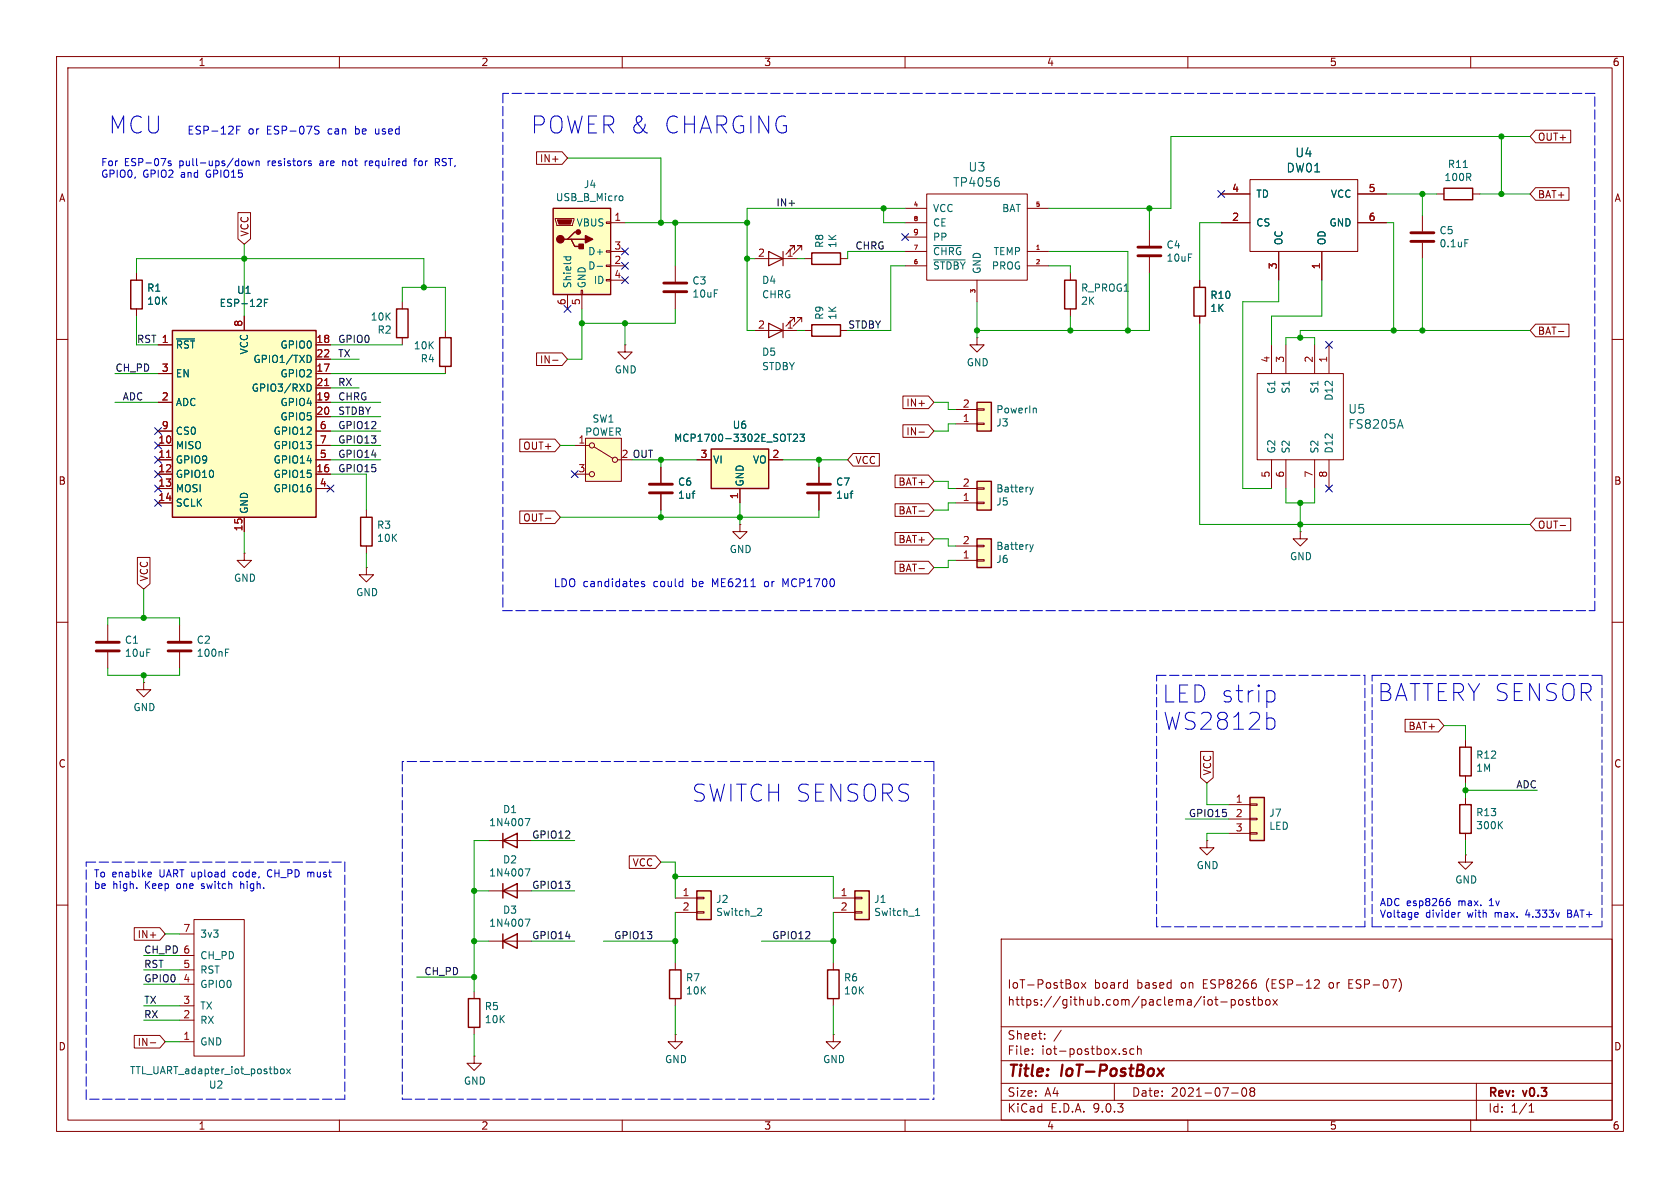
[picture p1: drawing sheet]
EESchema Schematic File Version 4
EELAYER 30 0
EELAYER END
$Descr A4 11693 8268
encoding utf-8
Sheet 1 1
Title "IoT-PostBox"
Date "2021-07-08"
Rev "v0.3"
Comp ""
Comment1 "https://github.com/paclema/iot-postbox"
Comment2 "IoT-PostBox board based on ESP8266 (ESP-12 or ESP-07)"
Comment3 ""
Comment4 ""
$EndDescr
Wire Wire Line
	1100 2600 800  2600
$Comp
L power:GND #PWR03
U 1 1
P 1700 3850
F 0 "#PWR03" H 1700 3600 50  0001 C CNN
F 1 "GND" H 1705 3677 50  0000 C CNN
F 2 "" H 1700 3850 50  0001 C CNN
F 3 "" H 1700 3850 50  0001 C CNN
	1    1700 3850
	1    0    0    -1  
$EndComp
$Comp
L Device:R R1
U 1 1
P 950 2050
F 0 "R1" H 1020 2096 50  0000 L CNN
F 1 "10K" H 1020 2005 50  0000 L CNN
F 2 "Resistor_SMD:R_0805_2012Metric" V 880 2050 50  0001 C CNN
F 3 "~" H 950 2050 50  0001 C CNN
	1    950  2050
	1    0    0    -1  
$EndComp
Wire Wire Line
	1700 3700 1700 3850
Wire Wire Line
	1100 2400 950  2400
Wire Wire Line
	950  2400 950  2200
Wire Wire Line
	950  1900 950  1800
Text Label 800  2600 0    50   ~ 0
CH_PD
Text Label 2950 6800 0    50   ~ 0
CH_PD
$Comp
L Device:R R5
U 1 1
P 3300 7050
F 0 "R5" H 3370 7096 50  0000 L CNN
F 1 "10K" H 3370 7005 50  0000 L CNN
F 2 "Resistor_SMD:R_0805_2012Metric" V 3230 7050 50  0001 C CNN
F 3 "~" H 3300 7050 50  0001 C CNN
	1    3300 7050
	1    0    0    -1  
$EndComp
Wire Wire Line
	2900 6800 3300 6800
Wire Wire Line
	3300 6800 3300 6900
$Comp
L power:GND #PWR08
U 1 1
P 3300 7350
F 0 "#PWR08" H 3300 7100 50  0001 C CNN
F 1 "GND" H 3305 7177 50  0000 C CNN
F 2 "" H 3300 7350 50  0001 C CNN
F 3 "" H 3300 7350 50  0001 C CNN
	1    3300 7350
	1    0    0    -1  
$EndComp
Wire Wire Line
	3300 7350 3300 7200
Wire Wire Line
	2300 3300 2550 3300
Wire Wire Line
	2550 3300 2550 3550
$Comp
L Device:R R3
U 1 1
P 2550 3700
F 0 "R3" H 2620 3746 50  0000 L CNN
F 1 "10K" H 2620 3655 50  0000 L CNN
F 2 "Resistor_SMD:R_0805_2012Metric" V 2480 3700 50  0001 C CNN
F 3 "~" H 2550 3700 50  0001 C CNN
	1    2550 3700
	1    0    0    -1  
$EndComp
$Comp
L power:GND #PWR04
U 1 1
P 2550 3950
F 0 "#PWR04" H 2550 3700 50  0001 C CNN
F 1 "GND" H 2555 3777 50  0000 C CNN
F 2 "" H 2550 3950 50  0001 C CNN
F 3 "" H 2550 3950 50  0001 C CNN
	1    2550 3950
	1    0    0    -1  
$EndComp
Wire Wire Line
	2550 3950 2550 3850
Text Label 2350 3000 0    50   ~ 0
GPIO12
Text Label 2350 3200 0    50   ~ 0
GPIO14
Wire Wire Line
	2300 3000 2650 3000
Wire Wire Line
	2300 3100 2650 3100
Wire Wire Line
	2300 3200 2650 3200
Text Label 2350 3100 0    50   ~ 0
GPIO13
$Comp
L Device:D D2
U 1 1
P 3550 6200
F 0 "D2" H 3550 6417 50  0000 C CNN
F 1 "1N4007" H 3550 6326 50  0000 C CNN
F 2 "Diode_SMD:D_SOD-123" H 3550 6200 50  0001 C CNN
F 3 "~" H 3550 6200 50  0001 C CNN
	1    3550 6200
	1    0    0    -1  
$EndComp
$Comp
L Device:D D3
U 1 1
P 3550 6550
F 0 "D3" H 3550 6767 50  0000 C CNN
F 1 "1N4007" H 3550 6676 50  0000 C CNN
F 2 "Diode_SMD:D_SOD-123" H 3550 6550 50  0001 C CNN
F 3 "~" H 3550 6550 50  0001 C CNN
	1    3550 6550
	1    0    0    -1  
$EndComp
$Comp
L Device:D D1
U 1 1
P 3550 5850
F 0 "D1" H 3550 6067 50  0000 C CNN
F 1 "1N4007" H 3550 5976 50  0000 C CNN
F 2 "Diode_SMD:D_SOD-123" H 3550 5850 50  0001 C CNN
F 3 "~" H 3550 5850 50  0001 C CNN
	1    3550 5850
	1    0    0    -1  
$EndComp
Wire Wire Line
	3700 6200 4000 6200
Text Label 3700 5850 0    50   ~ 0
GPIO12
Wire Wire Line
	3700 6550 4000 6550
Wire Wire Line
	3700 5850 4000 5850
Text Label 3700 6200 0    50   ~ 0
GPIO13
Text Label 3700 6550 0    50   ~ 0
GPIO14
Wire Wire Line
	3300 6800 3300 6550
Wire Wire Line
	3300 6200 3400 6200
Connection ~ 3300 6800
Wire Wire Line
	3400 6550 3300 6550
Connection ~ 3300 6550
Wire Wire Line
	3300 5850 3400 5850
Wire Wire Line
	3300 5850 3300 6200
Connection ~ 3300 6200
Wire Wire Line
	3300 6200 3300 6550
Wire Wire Line
	4700 6350 4700 6550
Wire Wire Line
	4200 6550 4700 6550
$Comp
L Device:R R7
U 1 1
P 4700 6850
F 0 "R7" H 4770 6896 50  0000 L CNN
F 1 "10K" H 4770 6805 50  0000 L CNN
F 2 "Resistor_SMD:R_0805_2012Metric" V 4630 6850 50  0001 C CNN
F 3 "~" H 4700 6850 50  0001 C CNN
	1    4700 6850
	1    0    0    -1  
$EndComp
Wire Wire Line
	4700 6700 4700 6550
Connection ~ 4700 6550
$Comp
L power:GND #PWR010
U 1 1
P 4700 7200
F 0 "#PWR010" H 4700 6950 50  0001 C CNN
F 1 "GND" H 4705 7027 50  0000 C CNN
F 2 "" H 4700 7200 50  0001 C CNN
F 3 "" H 4700 7200 50  0001 C CNN
	1    4700 7200
	1    0    0    -1  
$EndComp
Wire Wire Line
	5800 6350 5800 6550
Wire Wire Line
	5300 6550 5800 6550
Text Label 5650 6550 2    50   ~ 0
GPIO12
$Comp
L Device:R R6
U 1 1
P 5800 6850
F 0 "R6" H 5870 6896 50  0000 L CNN
F 1 "10K" H 5870 6805 50  0000 L CNN
F 2 "Resistor_SMD:R_0805_2012Metric" V 5730 6850 50  0001 C CNN
F 3 "~" H 5800 6850 50  0001 C CNN
	1    5800 6850
	1    0    0    -1  
$EndComp
Wire Wire Line
	5800 6700 5800 6550
Connection ~ 5800 6550
$Comp
L power:GND #PWR012
U 1 1
P 5800 7200
F 0 "#PWR012" H 5800 6950 50  0001 C CNN
F 1 "GND" H 5805 7027 50  0000 C CNN
F 2 "" H 5800 7200 50  0001 C CNN
F 3 "" H 5800 7200 50  0001 C CNN
	1    5800 7200
	1    0    0    -1  
$EndComp
Wire Wire Line
	5800 7000 5800 7200
$Comp
L Device:R R2
U 1 1
P 2800 2250
F 0 "R2" H 2870 2296 50  0000 L CNN
F 1 "10K" H 2870 2205 50  0000 L CNN
F 2 "Resistor_SMD:R_0805_2012Metric" V 2730 2250 50  0001 C CNN
F 3 "~" H 2800 2250 50  0001 C CNN
	1    2800 2250
	-1   0    0    1   
$EndComp
$Comp
L Device:R R4
U 1 1
P 3100 2450
F 0 "R4" H 3170 2496 50  0000 L CNN
F 1 "10K" H 3170 2405 50  0000 L CNN
F 2 "Resistor_SMD:R_0805_2012Metric" V 3030 2450 50  0001 C CNN
F 3 "~" H 3100 2450 50  0001 C CNN
	1    3100 2450
	-1   0    0    1   
$EndComp
Wire Wire Line
	2800 2100 2800 2000
Wire Wire Line
	3100 2000 3100 2300
Wire Wire Line
	2800 2000 2950 2000
Wire Wire Line
	2950 1800 2950 2000
Connection ~ 2950 2000
Wire Wire Line
	2950 2000 3100 2000
Wire Wire Line
	5800 6100 5800 6250
$Comp
L Device:C C2
U 1 1
P 1250 4500
F 0 "C2" H 1365 4546 50  0000 L CNN
F 1 "100nF" H 1365 4455 50  0000 L CNN
F 2 "Capacitor_SMD:C_0805_2012Metric" H 1288 4350 50  0001 C CNN
F 3 "~" H 1250 4500 50  0001 C CNN
	1    1250 4500
	1    0    0    -1  
$EndComp
Wire Wire Line
	1250 4350 1250 4300
Wire Wire Line
	1250 4700 1250 4650
$Comp
L power:GND #PWR07
U 1 1
P 1000 4750
F 0 "#PWR07" H 1000 4500 50  0001 C CNN
F 1 "GND" H 1005 4577 50  0000 C CNN
F 2 "" H 1000 4750 50  0001 C CNN
F 3 "" H 1000 4750 50  0001 C CNN
	1    1000 4750
	1    0    0    -1  
$EndComp
Wire Wire Line
	1000 4750 1000 4700
Wire Wire Line
	750  4650 750  4700
Wire Wire Line
	750  4350 750  4300
$Comp
L Device:C C1
U 1 1
P 750 4500
F 0 "C1" H 865 4546 50  0000 L CNN
F 1 "10uF" H 865 4455 50  0000 L CNN
F 2 "Capacitor_SMD:C_0805_2012Metric" H 788 4350 50  0001 C CNN
F 3 "~" H 750 4500 50  0001 C CNN
	1    750  4500
	1    0    0    -1  
$EndComp
Wire Wire Line
	750  4700 1000 4700
Wire Wire Line
	1000 4700 1250 4700
Connection ~ 1000 4700
NoConn ~ 2300 3400
NoConn ~ 1100 3000
NoConn ~ 1100 3100
NoConn ~ 1100 3200
NoConn ~ 1100 3300
NoConn ~ 1100 3400
NoConn ~ 1100 3500
Wire Wire Line
	4700 7200 4700 7000
Wire Wire Line
	1250 6750 1000 6750
Wire Wire Line
	1250 7000 1000 7000
Wire Wire Line
	1250 7100 1000 7100
Wire Wire Line
	1250 6850 1000 6850
Text Label 950  2400 0    50   ~ 0
RST
Text Label 1000 6750 0    50   ~ 0
RST
$Comp
L RF_Module:ESP-12F U1
U 1 1
P 1700 3000
F 0 "U1" H 1700 3981 50  0000 C CNN
F 1 "ESP-12F" H 1700 3890 50  0000 C CNN
F 2 "RF_Module:ESP-12E" H 1700 3000 50  0001 C CNN
F 3 "http://wiki.ai-thinker.com/_media/esp8266/esp8266_series_modules_user_manual_v1.1.pdf" H 1350 3100 50  0001 C CNN
	1    1700 3000
	1    0    0    -1  
$EndComp
Wire Wire Line
	2300 2500 2500 2500
Wire Wire Line
	2300 2700 2500 2700
Text Label 2350 2500 0    50   ~ 0
TX
Text Label 2350 2700 0    50   ~ 0
RX
Text Label 1000 7100 0    50   ~ 0
RX
Text Label 1000 7000 0    50   ~ 0
TX
Text Label 2350 2400 0    50   ~ 0
GPIO0
Wire Wire Line
	2300 2400 2800 2400
Wire Wire Line
	2300 2600 3100 2600
Text Label 1000 6850 0    50   ~ 0
GPIO0
Text Notes 650  6200 0    50   ~ 0
To enablke UART upload code, CH_PD must \nbe high. Keep one switch high.\n
Wire Notes Line
	600  6000 2400 6000
$Comp
L charger_stepup-cache:TP4056 U3
U 1 1
P 6800 1700
F 0 "U3" H 6800 2237 60  0000 C CNN
F 1 "TP4056" H 6800 2131 60  0000 C CNN
F 2 "lib:TP4056_SOP-8-PP" H 6800 1700 60  0001 C CNN
F 3 "" H 6800 1700 60  0000 C CNN
	1    6800 1700
	1    0    0    -1  
$EndComp
$Comp
L Connector:USB_B_Micro J4
U 1 1
P 4050 1750
F 0 "J4" H 4107 2217 50  0000 C CNN
F 1 "USB_B_Micro" H 4107 2126 50  0000 C CNN
F 2 "Connector_USB:USB_Micro-B_Amphenol_10118194_Horizontal" H 4200 1700 50  0001 C CNN
F 3 "~" H 4200 1700 50  0001 C CNN
	1    4050 1750
	1    0    0    -1  
$EndComp
$Comp
L charger_stepup-cache:R R9
U 1 1
P 5750 2300
F 0 "R9" H 5820 2346 50  0000 L CNN
F 1 "1K" H 5820 2255 50  0000 L CNN
F 2 "Resistor_SMD:R_0805_2012Metric" V 5680 2300 50  0001 C CNN
F 3 "" H 5750 2300 50  0001 C CNN
	1    5750 2300
	0    -1   -1   0   
$EndComp
$Comp
L charger_stepup-cache:R R_PROG1
U 1 1
P 7450 2050
F 0 "R_PROG1" H 7380 2004 50  0000 R CNN
F 1 "2K" H 7380 2095 50  0000 R CNN
F 2 "Resistor_SMD:R_0805_2012Metric" V 7380 2050 50  0001 C CNN
F 3 "" H 7450 2050 50  0001 C CNN
	1    7450 2050
	-1   0    0    1   
$EndComp
$Comp
L charger_stepup-cache:C C3
U 1 1
P 4700 2000
F 0 "C3" H 4815 2046 50  0000 L CNN
F 1 "10uF" H 4815 1955 50  0000 L CNN
F 2 "Capacitor_SMD:C_0805_2012Metric" H 4738 1850 50  0001 C CNN
F 3 "" H 4700 2000 50  0001 C CNN
	1    4700 2000
	1    0    0    -1  
$EndComp
$Comp
L charger_stepup-cache:C C4
U 1 1
P 8000 1750
F 0 "C4" H 8115 1796 50  0000 L CNN
F 1 "10uF" H 8115 1705 50  0000 L CNN
F 2 "Capacitor_SMD:C_0805_2012Metric" H 8038 1600 50  0001 C CNN
F 3 "" H 8000 1750 50  0001 C CNN
	1    8000 1750
	1    0    0    -1  
$EndComp
Wire Wire Line
	4050 2150 4050 2250
Wire Wire Line
	4050 2250 4350 2250
Wire Wire Line
	4700 2250 4700 2150
$Comp
L charger_stepup-cache:LED D5
U 1 1
P 5400 2300
F 0 "D5" H 5500 2450 50  0000 R CNN
F 1 "STDBY" H 5500 2550 50  0000 R CNN
F 2 "LED_SMD:LED_0805_2012Metric" H 5400 2300 50  0001 C CNN
F 3 "" H 5400 2300 50  0001 C CNN
	1    5400 2300
	-1   0    0    1   
$EndComp
Wire Wire Line
	5550 2300 5600 2300
$Comp
L charger_stepup-cache:R R8
U 1 1
P 5750 1800
F 0 "R8" H 5820 1846 50  0000 L CNN
F 1 "1K" H 5820 1755 50  0000 L CNN
F 2 "Resistor_SMD:R_0805_2012Metric" V 5680 1800 50  0001 C CNN
F 3 "" H 5750 1800 50  0001 C CNN
	1    5750 1800
	0    -1   -1   0   
$EndComp
$Comp
L charger_stepup-cache:LED D4
U 1 1
P 5400 1800
F 0 "D4" H 5500 1950 50  0000 R CNN
F 1 "CHRG" H 5500 2050 50  0000 R CNN
F 2 "LED_SMD:LED_0805_2012Metric" H 5400 1800 50  0001 C CNN
F 3 "" H 5400 1800 50  0001 C CNN
	1    5400 1800
	-1   0    0    1   
$EndComp
Wire Wire Line
	5550 1800 5600 1800
Wire Wire Line
	6300 1550 6150 1550
$Comp
L power:GND #PWR0102
U 1 1
P 4350 2400
F 0 "#PWR0102" H 4350 2150 50  0001 C CNN
F 1 "GND" H 4355 2227 50  0000 C CNN
F 2 "" H 4350 2400 50  0001 C CNN
F 3 "" H 4350 2400 50  0001 C CNN
	1    4350 2400
	1    0    0    -1  
$EndComp
$Comp
L power:GND #PWR0103
U 1 1
P 6800 2350
F 0 "#PWR0103" H 6800 2100 50  0001 C CNN
F 1 "GND" H 6805 2177 50  0000 C CNN
F 2 "" H 6800 2350 50  0001 C CNN
F 3 "" H 6800 2350 50  0001 C CNN
	1    6800 2350
	1    0    0    -1  
$EndComp
Wire Wire Line
	6800 2100 6800 2300
Wire Wire Line
	4350 2400 4350 2250
Connection ~ 4350 2250
Wire Wire Line
	4350 2250 4700 2250
Connection ~ 6800 2300
Wire Wire Line
	6800 2300 6800 2350
Wire Wire Line
	7300 1850 7450 1850
Wire Wire Line
	7450 1850 7450 1900
Wire Wire Line
	7450 2200 7450 2300
Connection ~ 7450 2300
Wire Wire Line
	7450 2300 6800 2300
Wire Wire Line
	7300 1750 7850 1750
Wire Wire Line
	7450 2300 7850 2300
$Comp
L charger_stepup-cache:DW01 U4
U 1 1
P 9050 1500
F 0 "U4" H 9075 1937 60  0000 C CNN
F 1 "DW01" H 9075 1831 60  0000 C CNN
F 2 "Package_TO_SOT_SMD:SOT-23-6_Handsoldering" H 9000 1200 60  0001 C CNN
F 3 "" H 9000 1200 60  0001 C CNN
	1    9050 1500
	1    0    0    -1  
$EndComp
Wire Wire Line
	5200 1550 4700 1550
Wire Wire Line
	4700 1850 4700 1550
Connection ~ 4700 1550
Wire Wire Line
	4700 1550 4600 1550
Wire Wire Line
	5200 1550 5200 1800
Wire Wire Line
	5200 1800 5250 1800
Wire Wire Line
	5200 2300 5250 2300
Wire Wire Line
	5200 1550 5200 1450
Wire Wire Line
	5200 1450 6150 1450
Connection ~ 5200 1550
Wire Wire Line
	6150 1550 6150 1450
Connection ~ 6150 1450
Wire Wire Line
	6150 1450 6300 1450
Wire Wire Line
	5900 1800 5900 1750
Wire Wire Line
	6200 1850 6300 1850
Wire Wire Line
	7850 1750 7850 2300
Wire Wire Line
	7300 1450 8000 1450
Wire Wire Line
	8000 1450 8000 1600
Wire Wire Line
	8000 1900 8000 2300
Wire Wire Line
	8000 2300 7850 2300
Connection ~ 7850 2300
$Comp
L charger_stepup-cache:FS8205A U5
U 1 1
P 9050 2800
F 0 "U5" H 9378 2753 60  0000 L CNN
F 1 "FS8205A" H 9378 2647 60  0000 L CNN
F 2 "Package_SO:TSSOP-8_4.4x3mm_P0.65mm" H 10000 3050 60  0001 C CNN
F 3 "" H 10000 3050 60  0001 C CNN
	1    9050 2800
	1    0    0    -1  
$EndComp
$Comp
L charger_stepup-cache:R R10
U 1 1
P 8350 2100
F 0 "R10" H 8420 2146 50  0000 L CNN
F 1 "1K" H 8420 2055 50  0000 L CNN
F 2 "Resistor_SMD:R_0805_2012Metric" V 8280 2100 50  0001 C CNN
F 3 "" H 8350 2100 50  0001 C CNN
	1    8350 2100
	1    0    0    -1  
$EndComp
$Comp
L charger_stepup-cache:R R11
U 1 1
P 10150 1350
F 0 "R11" V 9943 1350 50  0000 C CNN
F 1 "100R" V 10034 1350 50  0000 C CNN
F 2 "Resistor_SMD:R_0805_2012Metric" V 10080 1350 50  0001 C CNN
F 3 "" H 10150 1350 50  0001 C CNN
	1    10150 1350
	0    1    1    0   
$EndComp
$Comp
L charger_stepup-cache:C C5
U 1 1
P 9900 1650
F 0 "C5" H 10015 1696 50  0000 L CNN
F 1 "0.1uF" H 10015 1605 50  0000 L CNN
F 2 "Capacitor_SMD:C_0805_2012Metric" H 9938 1500 50  0001 C CNN
F 3 "" H 9900 1650 50  0001 C CNN
	1    9900 1650
	1    0    0    -1  
$EndComp
NoConn ~ 8500 1350
NoConn ~ 9250 2400
NoConn ~ 9250 3400
Wire Wire Line
	8500 1550 8350 1550
Wire Wire Line
	8350 1550 8350 1950
Wire Wire Line
	8350 3650 9050 3650
Wire Wire Line
	9050 3650 9050 3500
Wire Wire Line
	9050 3500 8950 3500
Wire Wire Line
	8950 3500 8950 3400
Wire Wire Line
	9150 3400 9150 3500
Wire Wire Line
	9150 3500 9050 3500
Connection ~ 9050 3500
Wire Wire Line
	8850 3400 8650 3400
Wire Wire Line
	8650 2100 8900 2100
Wire Wire Line
	8900 2100 8900 1950
Wire Wire Line
	8350 2250 8350 3650
Wire Wire Line
	8650 3400 8650 2100
Wire Wire Line
	9200 1950 9200 2200
Wire Wire Line
	9200 2200 8850 2200
Wire Wire Line
	8850 2200 8850 2400
Wire Wire Line
	8950 2400 8950 2350
Wire Wire Line
	8950 2350 9050 2350
Wire Wire Line
	9150 2350 9150 2400
Wire Wire Line
	9050 2350 9050 2300
Wire Wire Line
	9050 2300 9700 2300
Wire Wire Line
	9700 2300 9700 1550
Wire Wire Line
	9700 1550 9650 1550
Connection ~ 9050 2350
Wire Wire Line
	9050 2350 9150 2350
Wire Wire Line
	10000 1350 9900 1350
Wire Wire Line
	10300 1350 10450 1350
Wire Wire Line
	9900 1500 9900 1350
Connection ~ 9900 1350
Wire Wire Line
	9900 1350 9650 1350
Wire Wire Line
	9900 1800 9900 2300
Wire Wire Line
	9900 2300 9700 2300
Connection ~ 9700 2300
Wire Wire Line
	9900 2300 10650 2300
Connection ~ 9900 2300
Text GLabel 10650 2300 2    50   Input ~ 0
BAT-
Text GLabel 10650 1350 2    50   Input ~ 0
BAT+
Text GLabel 10650 950  2    50   Input ~ 0
OUT+
Wire Wire Line
	10450 1350 10450 950 
Connection ~ 10450 1350
Wire Wire Line
	10450 1350 10650 1350
Wire Wire Line
	10450 950  10650 950 
Text GLabel 10650 3650 2    50   Input ~ 0
OUT-
Wire Wire Line
	9050 3650 10650 3650
Connection ~ 9050 3650
Wire Wire Line
	4600 1550 4600 1100
Connection ~ 4600 1550
Wire Wire Line
	4600 1550 4350 1550
Wire Wire Line
	4050 2250 4050 2500
Wire Wire Line
	4050 2500 3950 2500
Connection ~ 4050 2250
Wire Wire Line
	3950 1100 4600 1100
Text GLabel 3950 1100 0    50   Input ~ 0
IN+
Text GLabel 3950 2500 0    50   Input ~ 0
IN-
Wire Wire Line
	10450 950  8150 950 
Wire Wire Line
	8150 950  8150 1450
Wire Wire Line
	8150 1450 8000 1450
Connection ~ 10450 950 
Connection ~ 8000 1450
Text Notes 5500 950  2    118  ~ 0
POWER & CHARGING
Wire Notes Line
	2800 7650 6500 7650
Text Notes 6350 5600 2    118  ~ 0
SWITCH SENSORS
Wire Wire Line
	1100 2800 800  2800
Text Label 850  2800 0    50   ~ 0
ADC
Text GLabel 10050 5050 0    50   Input ~ 0
BAT+
$Comp
L charger_stepup-cache:R R12
U 1 1
P 10200 5300
F 0 "R12" H 10270 5346 50  0000 L CNN
F 1 "1M" H 10270 5255 50  0000 L CNN
F 2 "Resistor_SMD:R_0805_2012Metric" V 10130 5300 50  0001 C CNN
F 3 "" H 10200 5300 50  0001 C CNN
	1    10200 5300
	1    0    0    -1  
$EndComp
$Comp
L charger_stepup-cache:R R13
U 1 1
P 10200 5700
F 0 "R13" H 10270 5746 50  0000 L CNN
F 1 "300K" H 10270 5655 50  0000 L CNN
F 2 "Resistor_SMD:R_0805_2012Metric" V 10130 5700 50  0001 C CNN
F 3 "" H 10200 5700 50  0001 C CNN
	1    10200 5700
	1    0    0    -1  
$EndComp
Wire Wire Line
	10050 5050 10200 5050
Wire Wire Line
	10200 5050 10200 5150
Wire Wire Line
	10200 5450 10200 5500
Wire Wire Line
	10200 5850 10200 5950
$Comp
L power:GND #PWR015
U 1 1
P 10200 5950
F 0 "#PWR015" H 10200 5700 50  0001 C CNN
F 1 "GND" H 10205 5777 50  0000 C CNN
F 2 "" H 10200 5950 50  0001 C CNN
F 3 "" H 10200 5950 50  0001 C CNN
	1    10200 5950
	1    0    0    -1  
$EndComp
Text Label 10550 5500 0    50   ~ 0
ADC
Wire Wire Line
	10200 5500 10700 5500
Connection ~ 10200 5500
Wire Wire Line
	10200 5500 10200 5550
Wire Wire Line
	2300 2800 2650 2800
Wire Wire Line
	2300 2900 2650 2900
Text Label 2350 2900 0    50   ~ 0
STDBY
Text Label 2350 2800 0    50   ~ 0
CHRG
Text Label 5950 1750 0    50   ~ 0
CHRG
Wire Wire Line
	5900 1750 6300 1750
Text Label 5900 2300 0    50   ~ 0
STDBY
Wire Wire Line
	5900 2300 6200 2300
$Comp
L Regulator_Linear:MCP1700-3302E_SOT23 U6
U 1 1
P 5150 3200
F 0 "U6" H 5150 3442 50  0000 C CNN
F 1 "MCP1700-3302E_SOT23" H 5150 3351 50  0000 C CNN
F 2 "Package_TO_SOT_SMD:SOT-23" H 5150 3425 50  0001 C CNN
F 3 "http://ww1.microchip.com/downloads/en/DeviceDoc/20001826D.pdf" H 5150 3200 50  0001 C CNN
	1    5150 3200
	1    0    0    -1  
$EndComp
$Comp
L charger_stepup-cache:C C6
U 1 1
P 4600 3400
F 0 "C6" H 4715 3446 50  0000 L CNN
F 1 "1uf" H 4715 3355 50  0000 L CNN
F 2 "Capacitor_SMD:C_0805_2012Metric" H 4638 3250 50  0001 C CNN
F 3 "" H 4600 3400 50  0001 C CNN
	1    4600 3400
	1    0    0    -1  
$EndComp
$Comp
L charger_stepup-cache:C C7
U 1 1
P 5700 3400
F 0 "C7" H 5815 3446 50  0000 L CNN
F 1 "1uf" H 5815 3355 50  0000 L CNN
F 2 "Capacitor_SMD:C_0805_2012Metric" H 5738 3250 50  0001 C CNN
F 3 "" H 5700 3400 50  0001 C CNN
	1    5700 3400
	1    0    0    -1  
$EndComp
$Comp
L power:GND #PWR01
U 1 1
P 5150 3650
F 0 "#PWR01" H 5150 3400 50  0001 C CNN
F 1 "GND" H 5155 3477 50  0000 C CNN
F 2 "" H 5150 3650 50  0001 C CNN
F 3 "" H 5150 3650 50  0001 C CNN
	1    5150 3650
	1    0    0    -1  
$EndComp
Wire Wire Line
	4600 3600 5150 3600
Wire Wire Line
	5150 3600 5150 3650
Wire Wire Line
	5150 3600 5150 3500
Connection ~ 5150 3600
Wire Wire Line
	5150 3600 5700 3600
Wire Wire Line
	5700 3600 5700 3550
Wire Wire Line
	5450 3200 5700 3200
Wire Wire Line
	5700 3200 5700 3250
Text GLabel 3900 3100 0    50   Input ~ 0
OUT+
$Comp
L power:GND #PWR02
U 1 1
P 9050 3700
F 0 "#PWR02" H 9050 3450 50  0001 C CNN
F 1 "GND" H 9055 3527 50  0000 C CNN
F 2 "" H 9050 3700 50  0001 C CNN
F 3 "" H 9050 3700 50  0001 C CNN
	1    9050 3700
	1    0    0    -1  
$EndComp
Wire Wire Line
	9050 3700 9050 3650
Wire Wire Line
	4400 3200 4600 3200
Wire Wire Line
	4600 3600 4600 3550
Wire Wire Line
	4600 3250 4600 3200
Connection ~ 4600 3200
Wire Wire Line
	4600 3200 4850 3200
Wire Notes Line
	2400 6000 2400 7650
Wire Notes Line
	2400 7650 600  7650
Wire Notes Line
	600  7650 600  6000
Text GLabel 5900 3200 2    50   Input ~ 0
VCC
Wire Wire Line
	5900 3200 5700 3200
Connection ~ 5700 3200
Text GLabel 4600 6000 0    50   Input ~ 0
VCC
Text GLabel 1700 1700 1    50   Input ~ 0
VCC
Wire Wire Line
	1700 1700 1700 1800
Wire Wire Line
	950  1800 1700 1800
Connection ~ 1700 1800
Wire Wire Line
	1700 1800 1700 2200
Wire Wire Line
	2950 1800 1700 1800
Wire Wire Line
	750  4300 1000 4300
Text GLabel 1000 4100 1    50   Input ~ 0
VCC
Wire Wire Line
	1000 4100 1000 4300
Connection ~ 1000 4300
Wire Wire Line
	1000 4300 1250 4300
Wire Wire Line
	4600 6000 4700 6000
Wire Wire Line
	4700 6000 4700 6100
Wire Wire Line
	4700 6100 5800 6100
Connection ~ 4700 6100
Wire Wire Line
	4700 6100 4700 6250
Text Notes 750  950  0    118  ~ 0
MCU
Text Notes 1300 950  0    55   ~ 0
ESP-12F or ESP-07S can be used
Text Notes 3850 4100 0    55   ~ 0
LDO candidates could be ME6211 or MCP1700
Wire Notes Line
	3500 650  3500 4250
Wire Notes Line
	3500 4250 11100 4250
Wire Notes Line
	11100 4250 11100 650 
Wire Notes Line
	11100 650  3500 650 
Text GLabel 6500 2800 0    50   Input ~ 0
IN+
Text GLabel 6500 3000 0    50   Input ~ 0
IN-
$Comp
L Connector_Generic:Conn_01x02 J3
U 1 1
P 6850 2950
F 0 "J3" H 6930 2942 50  0000 L CNN
F 1 "PowerIn" H 6930 2851 50  0000 L CNN
F 2 "Connector_PinHeader_2.54mm:PinHeader_1x02_P2.54mm_Vertical" H 6850 2950 50  0001 C CNN
F 3 "~" H 6850 2950 50  0001 C CNN
	1    6850 2950
	1    0    0    1   
$EndComp
Wire Wire Line
	6500 2800 6600 2800
Wire Wire Line
	6600 2800 6600 2850
Wire Wire Line
	6600 2850 6650 2850
Wire Wire Line
	6650 2950 6600 2950
Wire Wire Line
	6600 2950 6600 3000
Wire Wire Line
	6600 3000 6500 3000
Text GLabel 6500 3350 0    50   Input ~ 0
BAT+
Text GLabel 6500 3550 0    50   Input ~ 0
BAT-
$Comp
L Connector_Generic:Conn_01x02 J5
U 1 1
P 6850 3500
F 0 "J5" H 6930 3492 50  0000 L CNN
F 1 "Battery" H 6930 3401 50  0000 L CNN
F 2 "Connector_JST:JST_PH_S2B-PH-SM4-TB_1x02-1MP_P2.00mm_Horizontal" H 6850 3500 50  0001 C CNN
F 3 "~" H 6850 3500 50  0001 C CNN
	1    6850 3500
	1    0    0    1   
$EndComp
Wire Wire Line
	6500 3350 6600 3350
Wire Wire Line
	6600 3350 6600 3400
Wire Wire Line
	6600 3400 6650 3400
Wire Wire Line
	6650 3500 6600 3500
Wire Wire Line
	6600 3500 6600 3550
Wire Wire Line
	6600 3550 6500 3550
NoConn ~ 4350 1750
NoConn ~ 4350 1850
NoConn ~ 4350 1950
NoConn ~ 3950 2150
Text GLabel 3900 3600 0    50   Input ~ 0
OUT-
Connection ~ 4600 3600
Text GLabel 6500 3750 0    50   Input ~ 0
BAT+
Text GLabel 6500 3950 0    50   Input ~ 0
BAT-
$Comp
L Connector_Generic:Conn_01x02 J6
U 1 1
P 6850 3900
F 0 "J6" H 6930 3892 50  0000 L CNN
F 1 "Battery" H 6930 3801 50  0000 L CNN
F 2 "Connector_PinHeader_2.54mm:PinHeader_1x02_P2.54mm_Vertical" H 6850 3900 50  0001 C CNN
F 3 "~" H 6850 3900 50  0001 C CNN
	1    6850 3900
	1    0    0    1   
$EndComp
Wire Wire Line
	6500 3750 6600 3750
Wire Wire Line
	6600 3750 6600 3800
Wire Wire Line
	6600 3800 6650 3800
Wire Wire Line
	6650 3900 6600 3900
Wire Wire Line
	6600 3900 6600 3950
Wire Wire Line
	6600 3950 6500 3950
Text GLabel 1150 6500 0    50   Input ~ 0
IN+
Wire Wire Line
	1150 6500 1250 6500
Wire Wire Line
	1250 6650 1000 6650
Text Label 1000 6650 0    50   ~ 0
CH_PD
Text GLabel 1150 7250 0    50   Input ~ 0
IN-
Wire Wire Line
	1150 7250 1250 7250
Wire Wire Line
	3900 3100 4000 3100
Wire Wire Line
	3900 3600 4600 3600
NoConn ~ 4000 3300
$Comp
L Switch:SW_SPDT SW1
U 1 1
P 4200 3200
F 0 "SW1" H 4200 3485 50  0000 C CNN
F 1 "POWER" H 4200 3394 50  0000 C CNN
F 2 "MSK12C02:1P2T_SPDT_MSK-C02_7pin" H 4200 3200 50  0001 C CNN
F 3 "~" H 4200 3200 50  0001 C CNN
	1    4200 3200
	-1   0    0    -1  
$EndComp
Text Label 5400 1450 0    50   ~ 0
IN+
Text Label 4400 3200 0    50   ~ 0
OUT
$Comp
L ttl_to_usb_adapter:TTL_UART_adapter_iot_postbox U2
U 1 1
P 1500 7350
F 0 "U2" H 1450 7150 50  0000 L CNN
F 1 "TTL_UART_adapter_iot_postbox" H 900 7250 50  0000 L CNN
F 2 "Connector_PinHeader_2.54mm:PinHeader_1x07_P2.54mm_Vertical" H 1300 7400 50  0001 C CNN
F 3 "" H 1300 7400 50  0001 C CNN
	1    1500 7350
	1    0    0    -1  
$EndComp
NoConn ~ 6300 1650
Text Notes 9600 6400 0    50   ~ 0
ADC esp8266 max. 1v\nVoltage divider with max. 4.333v BAT+
Wire Notes Line
	9550 6450 9550 4700
Wire Notes Line
	9550 4700 11150 4700
Wire Notes Line
	11150 4700 11150 6450
Wire Notes Line
	9550 6450 11150 6450
Wire Wire Line
	6200 1850 6200 2300
Wire Wire Line
	5200 1800 5200 2300
Connection ~ 5200 1800
Text Notes 11100 4900 2    118  ~ 0
BATTERY SENSOR
Wire Notes Line
	6500 5300 2800 5300
Wire Notes Line
	2800 5300 2800 7650
Wire Notes Line
	6500 5300 6500 7650
Text Notes 700  1250 0    50   ~ 0
For ESP-07s pull-ups/down resistors are not required for RST,\nGPIO0, GPIO2 and GPIO15
$Comp
L Connector_Generic:Conn_01x02 J1
U 1 1
P 6000 6250
F 0 "J1" H 6080 6242 50  0000 L CNN
F 1 "Switch_1" H 6080 6151 50  0000 L CNN
F 2 "Connector_PinHeader_2.54mm:PinHeader_1x02_P2.54mm_Vertical" H 6000 6250 50  0001 C CNN
F 3 "~" H 6000 6250 50  0001 C CNN
	1    6000 6250
	1    0    0    -1  
$EndComp
$Comp
L Connector_Generic:Conn_01x02 J2
U 1 1
P 4900 6250
F 0 "J2" H 4980 6242 50  0000 L CNN
F 1 "Switch_2" H 4980 6151 50  0000 L CNN
F 2 "Connector_PinHeader_2.54mm:PinHeader_1x02_P2.54mm_Vertical" H 4900 6250 50  0001 C CNN
F 3 "~" H 4900 6250 50  0001 C CNN
	1    4900 6250
	1    0    0    -1  
$EndComp
Text Label 4550 6550 2    50   ~ 0
GPIO13
$Comp
L Connector_Generic:Conn_01x03 J7
U 1 1
P 8750 5700
F 0 "J7" H 8830 5742 50  0000 L CNN
F 1 "LED" H 8830 5651 50  0000 L CNN
F 2 "Connector_PinHeader_2.54mm:PinHeader_1x03_P2.54mm_Vertical" H 8750 5700 50  0001 C CNN
F 3 "~" H 8750 5700 50  0001 C CNN
	1    8750 5700
	1    0    0    -1  
$EndComp
Text Label 2350 3300 0    50   ~ 0
GPIO15
Text Label 8550 5700 2    50   ~ 0
GPIO15
Text GLabel 8400 5450 1    50   Input ~ 0
VCC
$Comp
L power:GND #PWR05
U 1 1
P 8400 5850
F 0 "#PWR05" H 8400 5600 50  0001 C CNN
F 1 "GND" H 8405 5677 50  0000 C CNN
F 2 "" H 8400 5850 50  0001 C CNN
F 3 "" H 8400 5850 50  0001 C CNN
	1    8400 5850
	1    0    0    -1  
$EndComp
Wire Wire Line
	8550 5800 8400 5800
Wire Wire Line
	8400 5800 8400 5850
Wire Wire Line
	8550 5700 8250 5700
Wire Wire Line
	8550 5600 8400 5600
Wire Wire Line
	8400 5600 8400 5450
Wire Notes Line
	9500 6450 8050 6450
Wire Notes Line
	8050 6450 8050 4700
Wire Notes Line
	8050 4700 9500 4700
Wire Notes Line
	9500 4700 9500 6450
Text Notes 8900 5100 2    118  ~ 0
LED strip\nWS2812b
$EndSCHEMATC
